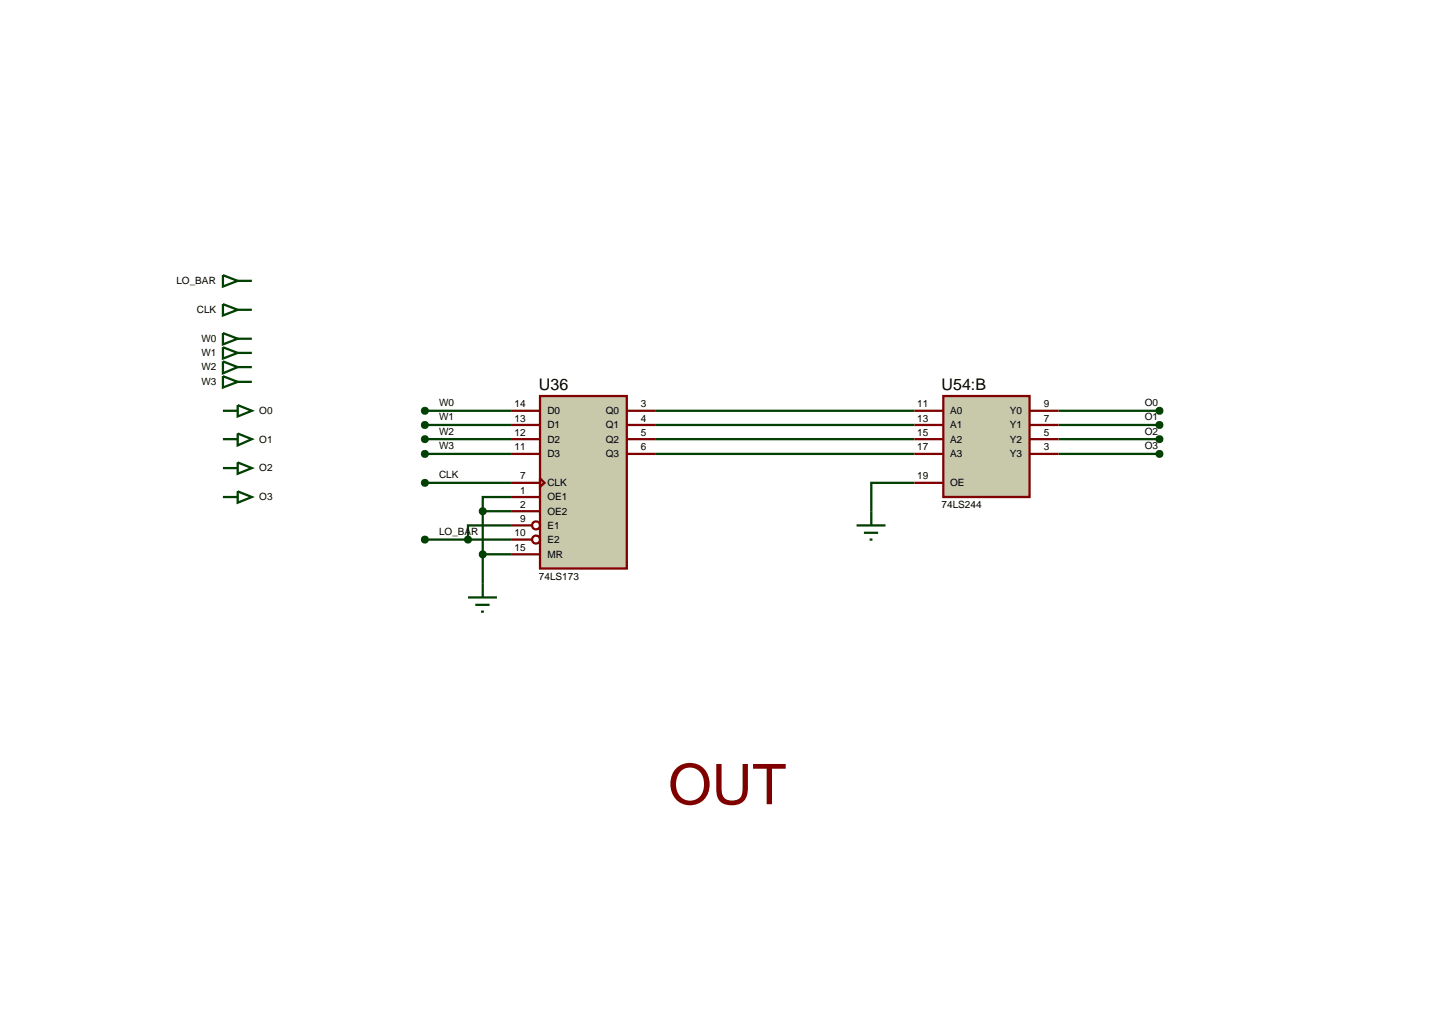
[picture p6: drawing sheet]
<svg xmlns="http://www.w3.org/2000/svg" width="257mm" height="180mm" viewBox="0 0 257 180" stroke-linecap="round" stroke-linejoin="round" font-family="sans-serif">
<g fill="none" stroke="#004000" stroke-width=".4">
<path d="M39.3 48.5l2.6 1-2.6 1zM39.3 53.6l2.6 1-2.6 1zM41.9 49.5h2.5M41.9 54.6h2.5M39.3 72.4h2.6M39.3 77.4h2.6M41.9 71.4l2.5 1-2.5 1zM41.9 76.4l2.5 1-2.5 1.1zM74.9 72.4h15.2M74.9 74.9h15.2M74.9 77.4h15.2M115.5 72.4h45.7"/>
<path d="M115.5 74.9h45.7M115.5 77.4h45.7M186.6 72.4h17.8M186.6 74.9h17.8M186.6 77.4h17.8M39.3 82.5h2.6M39.3 87.6h2.6M41.9 81.5l2.5 1-2.5 1zM41.9 86.6l2.5 1-2.5 1zM74.9 95.1h15.2M74.9 85.1h15.2M74.9 80h15.2"/>
<path d="M85.1 90.1h5M85.1 97.7h5M85.1 90.1v12.7M90.1 87.6h-5v2.5M90.1 92.6h-7.6v2.5M115.5 80h45.7M161.2 85.1h-7.6v5M186.6 80h17.8"/>
</g>
<path d="M95.2 69.8h15.3v30.4h-15.3z" fill="#c8c8aa" stroke="#800000" stroke-width=".4"/>
<g fill="none" stroke="#800000" stroke-width=".4">
<path d="M90.1 72.4h5.1M90.1 74.9h5.1M90.1 77.4h5.1M110.5 72.4h5M110.5 74.9h5M110.5 77.4h5M90.1 80h5.1M90.1 85.1h5.1M90.1 87.6h5.1M90.1 90.1h5.1M90.1 92.6h3.6M90.1 95.1h3.6"/>
<path d="M90.1 97.7h5.1M95.2 84.3l.8 .8-.8 .7zM110.5 80h5"/>
<circle cx="94.5" cy="95.1" r=".7"/>
<circle cx="94.5" cy="92.6" r=".7"/>
</g>
<path d="M84.7 89.8l.4-.2-.5 .5zM85.1 89.6l.3 .1 .2 .4zM85.1 90.6l.5-.5-.2 .4zM84.6 90.1l.5 .5-.3-.1z" fill="#004000" stroke="#004000" stroke-width=".4"/>
<path d="M84.6 90.1l.5-.5 .5 .5-.5 .5z" fill="#004000"/>
<path d="M82.5 105.3h5.1M83.8 106.6h2.5M84.8 107.8h.5M85.1 102.8v2.5" fill="none" stroke="#004000" stroke-width=".4"/>
<path d="M84.8 97.3l.3-.1-.5 .5zM85.1 97.2l.3 .1 .2 .4zM85.6 97.7l-.1 .3-.4 .2zM84.6 97.7l.5 .5-.4-.2z" fill="#004000" stroke="#004000" stroke-width=".4"/>
<path d="M85.1 97.2l.5 .5-.5 .5-.5-.5z" fill="#004000"/>
<path d="M82.1 94.8l.4-.2-.5 .5zM82.5 94.6l.3 .1 .2 .4zM83 95.1l-.1 .3-.4 .2zM82 95.1l.5 .5-.4-.2z" fill="#004000" stroke="#004000" stroke-width=".4"/>
<path d="M82 95.1l.5-.5 .5 .5-.5 .5z" fill="#004000"/>
<path d="M74.5 94.8l.4-.2-.5 .5zM74.9 94.6l.4 .2 .1 .3zM75.4 95.1l-.1 .3-.4 .2zM74.4 95.1l.5 .5-.4-.2z" fill="#004000" stroke="#004000" stroke-width=".4"/>
<path d="M74.4 95.1l.5-.5 .5 .5-.5 .5z" fill="#004000"/>
<path d="M74.6 84.7l.3-.1-.5 .5zM74.9 84.6l.4 .2 .1 .3zM75.4 85.1l-.1 .3-.4 .2zM74.4 85.1l.5 .5-.4-.2z" fill="#004000" stroke="#004000" stroke-width=".4"/>
<path d="M74.9 84.6l.5 .5-.5 .5-.5-.5z" fill="#004000"/>
<path d="M74.6 72l.3-.1-.5 .5zM74.9 71.9l.4 .2 .1 .3zM75.4 72.4l-.1 .3-.4 .2zM74.4 72.4l.5 .5-.4-.2z" fill="#004000" stroke="#004000" stroke-width=".4"/>
<path d="M74.9 71.9l.5 .5-.5 .5-.5-.5z" fill="#004000"/>
<path d="M74.5 74.6l.4-.2-.5 .5zM74.9 74.4l.4 .2 .1 .3zM75.4 74.9l-.1 .3-.4 .2zM74.4 74.9l.5 .5-.4-.2z" fill="#004000" stroke="#004000" stroke-width=".4"/>
<path d="M74.4 74.9l.5-.5 .5 .5-.5 .5z" fill="#004000"/>
<path d="M74.5 77.1l.4-.2-.5 .5zM74.9 76.9l.4 .2 .1 .3zM75.4 77.4l-.1 .3-.4 .2zM74.4 77.4l.5 .5-.4-.2z" fill="#004000" stroke="#004000" stroke-width=".4"/>
<path d="M74.4 77.4l.5-.5 .5 .5-.5 .5z" fill="#004000"/>
<path d="M74.5 79.7l.4-.2-.5 .5zM74.9 79.5l.4 .2 .1 .3zM75.4 80l-.1 .3-.4 .2zM74.4 80l.5 .5-.4-.2z" fill="#004000" stroke="#004000" stroke-width=".4"/>
<path d="M74.4 80l.5-.5 .5 .5-.5 .5z" fill="#004000"/>
<path d="M166.3 69.8h15.2v17.8h-15.2z" fill="#c8c8aa" stroke="#800000" stroke-width=".4"/>
<path d="M161.2 72.4h5.1M161.2 74.9h5.1M161.2 77.4h5.1M181.5 72.4h5.1M181.5 74.9h5.1M181.5 77.4h5.1M161.2 80h5.1M161.2 85.1h5.1M181.5 80h5.1" fill="none" stroke="#800000" stroke-width=".4"/>
<path d="M151 92.6h5.1M152.3 93.9h2.5M153.3 95.1h.5M153.6 90.1v2.5" fill="none" stroke="#004000" stroke-width=".4"/>
<path d="M204.1 72l.3-.1-.5 .5zM204.4 71.9l.4 .2 .1 .3zM204.9 72.4l-.2 .4-.3 .1zM203.9 72.4l.5 .5-.3-.1z" fill="#004000" stroke="#004000" stroke-width=".4"/>
<path d="M204.4 71.9l.5 .5-.5 .5-.5-.5z" fill="#004000"/>
<path d="M204 74.6l.4-.2-.5 .5zM204.4 74.4l.3 .1 .2 .4zM204.9 74.9l-.1 .3-.4 .2zM203.9 74.9l.5 .5-.4-.2z" fill="#004000" stroke="#004000" stroke-width=".4"/>
<path d="M203.9 74.9l.5-.5 .5 .5-.5 .5z" fill="#004000"/>
<path d="M204 77.1l.4-.2-.5 .5zM204.4 76.9l.3 .1 .2 .4zM204.9 77.4l-.2 .4-.3 .1zM203.9 77.4l.5 .5-.3-.1z" fill="#004000" stroke="#004000" stroke-width=".4"/>
<path d="M203.9 77.4l.5-.5 .5 .5-.5 .5z" fill="#004000"/>
<path d="M204 79.7l.4-.2-.5 .5zM204.4 79.5l.3 .1 .2 .4zM204.9 80l-.2 .4-.3 .1zM203.9 80l.5 .5-.3-.1z" fill="#004000" stroke="#004000" stroke-width=".4"/>
<path d="M203.9 80l.5-.5 .5 .5-.5 .5z" fill="#004000"/>
<path d="M39.3 58.7l2.6 1-2.6 1zM41.9 59.7h2.5M39.3 61.2l2.6 1-2.6 1zM39.3 63.7l2.6 1-2.6 1.1zM39.3 66.3l2.6 1-2.6 1zM41.9 62.2h2.5M41.9 64.7h2.5M41.9 67.3h2.5" fill="none" stroke="#004000" stroke-width=".4"/>
<text font-size="9.9" fill="#800000" x="117.8" y="141.7">OUT</text>
<g font-size="2.8">
<text x="95" y="68.7">U36</text>
<text x="166" y="68.7">U54:B</text>
</g>
<g font-size="1.8">
<text x="31.1" y="50.1">LO_BAR</text>
<text x="34.7" y="55.2">CLK</text>
<text x="35.5" y="60.3">W0</text>
<text x="35.5" y="62.8">W1</text>
<text x="35.5" y="65.3">W2</text>
<text x="35.5" y="67.9">W3</text>
<text x="77.4" y="71.6">W0</text>
<text x="90.7" y="71.8">14</text>
<text x="113" y="71.8">3</text>
<text x="161.7" y="71.8">11</text>
<text x="184" y="71.8">9</text>
<text x="201.8" y="71.6">O0</text>
<text x="45.7" y="73">O0</text>
<text x="45.7" y="78">O1</text>
<text x="77.4" y="74.1">W1</text>
<text x="77.4" y="76.6">W2</text>
<text x="90.7" y="74.3">13</text>
<text x="90.7" y="76.8">12</text>
<text x="96.5" y="73">D0</text>
<text x="96.5" y="75.5">D1</text>
<text x="96.5" y="78">D2</text>
<text x="106.8" y="73">Q0</text>
<text x="106.8" y="75.5">Q1</text>
<text x="106.8" y="78">Q2</text>
<text x="113" y="74.3">4</text>
<text x="113" y="76.8">5</text>
<text x="161.7" y="74.3">13</text>
<text x="161.7" y="76.8">15</text>
<text x="167.5" y="73">A0</text>
<text x="167.5" y="75.5">A1</text>
<text x="167.5" y="78">A2</text>
<text x="178" y="73">Y0</text>
<text x="178" y="75.5">Y1</text>
<text x="178" y="78">Y2</text>
<text x="184" y="74.3">7</text>
<text x="184" y="76.8">5</text>
<text x="201.8" y="74.1">O1</text>
<text x="201.8" y="76.6">O2</text>
<text x="45.7" y="83.1">O2</text>
<text x="77.4" y="79.2">W3</text>
<text x="90.7" y="79.4">11</text>
<text x="96.5" y="80.6">D3</text>
<text x="106.8" y="80.6">Q3</text>
<text x="113" y="79.4">6</text>
<text x="161.7" y="79.4">17</text>
<text x="167.5" y="80.6">A3</text>
<text x="178" y="80.6">Y3</text>
<text x="184" y="79.4">3</text>
<text x="201.8" y="79.2">O3</text>
<text x="45.7" y="88.2">O3</text>
<text x="77.4" y="84.3">CLK</text>
<text x="91.7" y="84.5">7</text>
<text x="91.7" y="87">1</text>
<text x="91.7" y="89.5">2</text>
<text x="96.5" y="85.7">CLK</text>
<text x="96.5" y="88.2">OE1</text>
<text x="161.7" y="84.5">19</text>
<text x="166" y="89.6">74LS244</text>
<text x="167.5" y="85.7">OE</text>
<text x="77.4" y="94.3">LO_BAR</text>
<text x="90.7" y="94.5">10</text>
<text x="91.7" y="92">9</text>
<text x="96.5" y="90.7">OE2</text>
<text x="96.5" y="93.2">E1</text>
<text x="96.5" y="95.7">E2</text>
<text x="90.7" y="97.1">15</text>
<text x="96.5" y="98.3">MR</text>
<text x="95" y="102.2">74LS173</text>
</g>
</svg>
